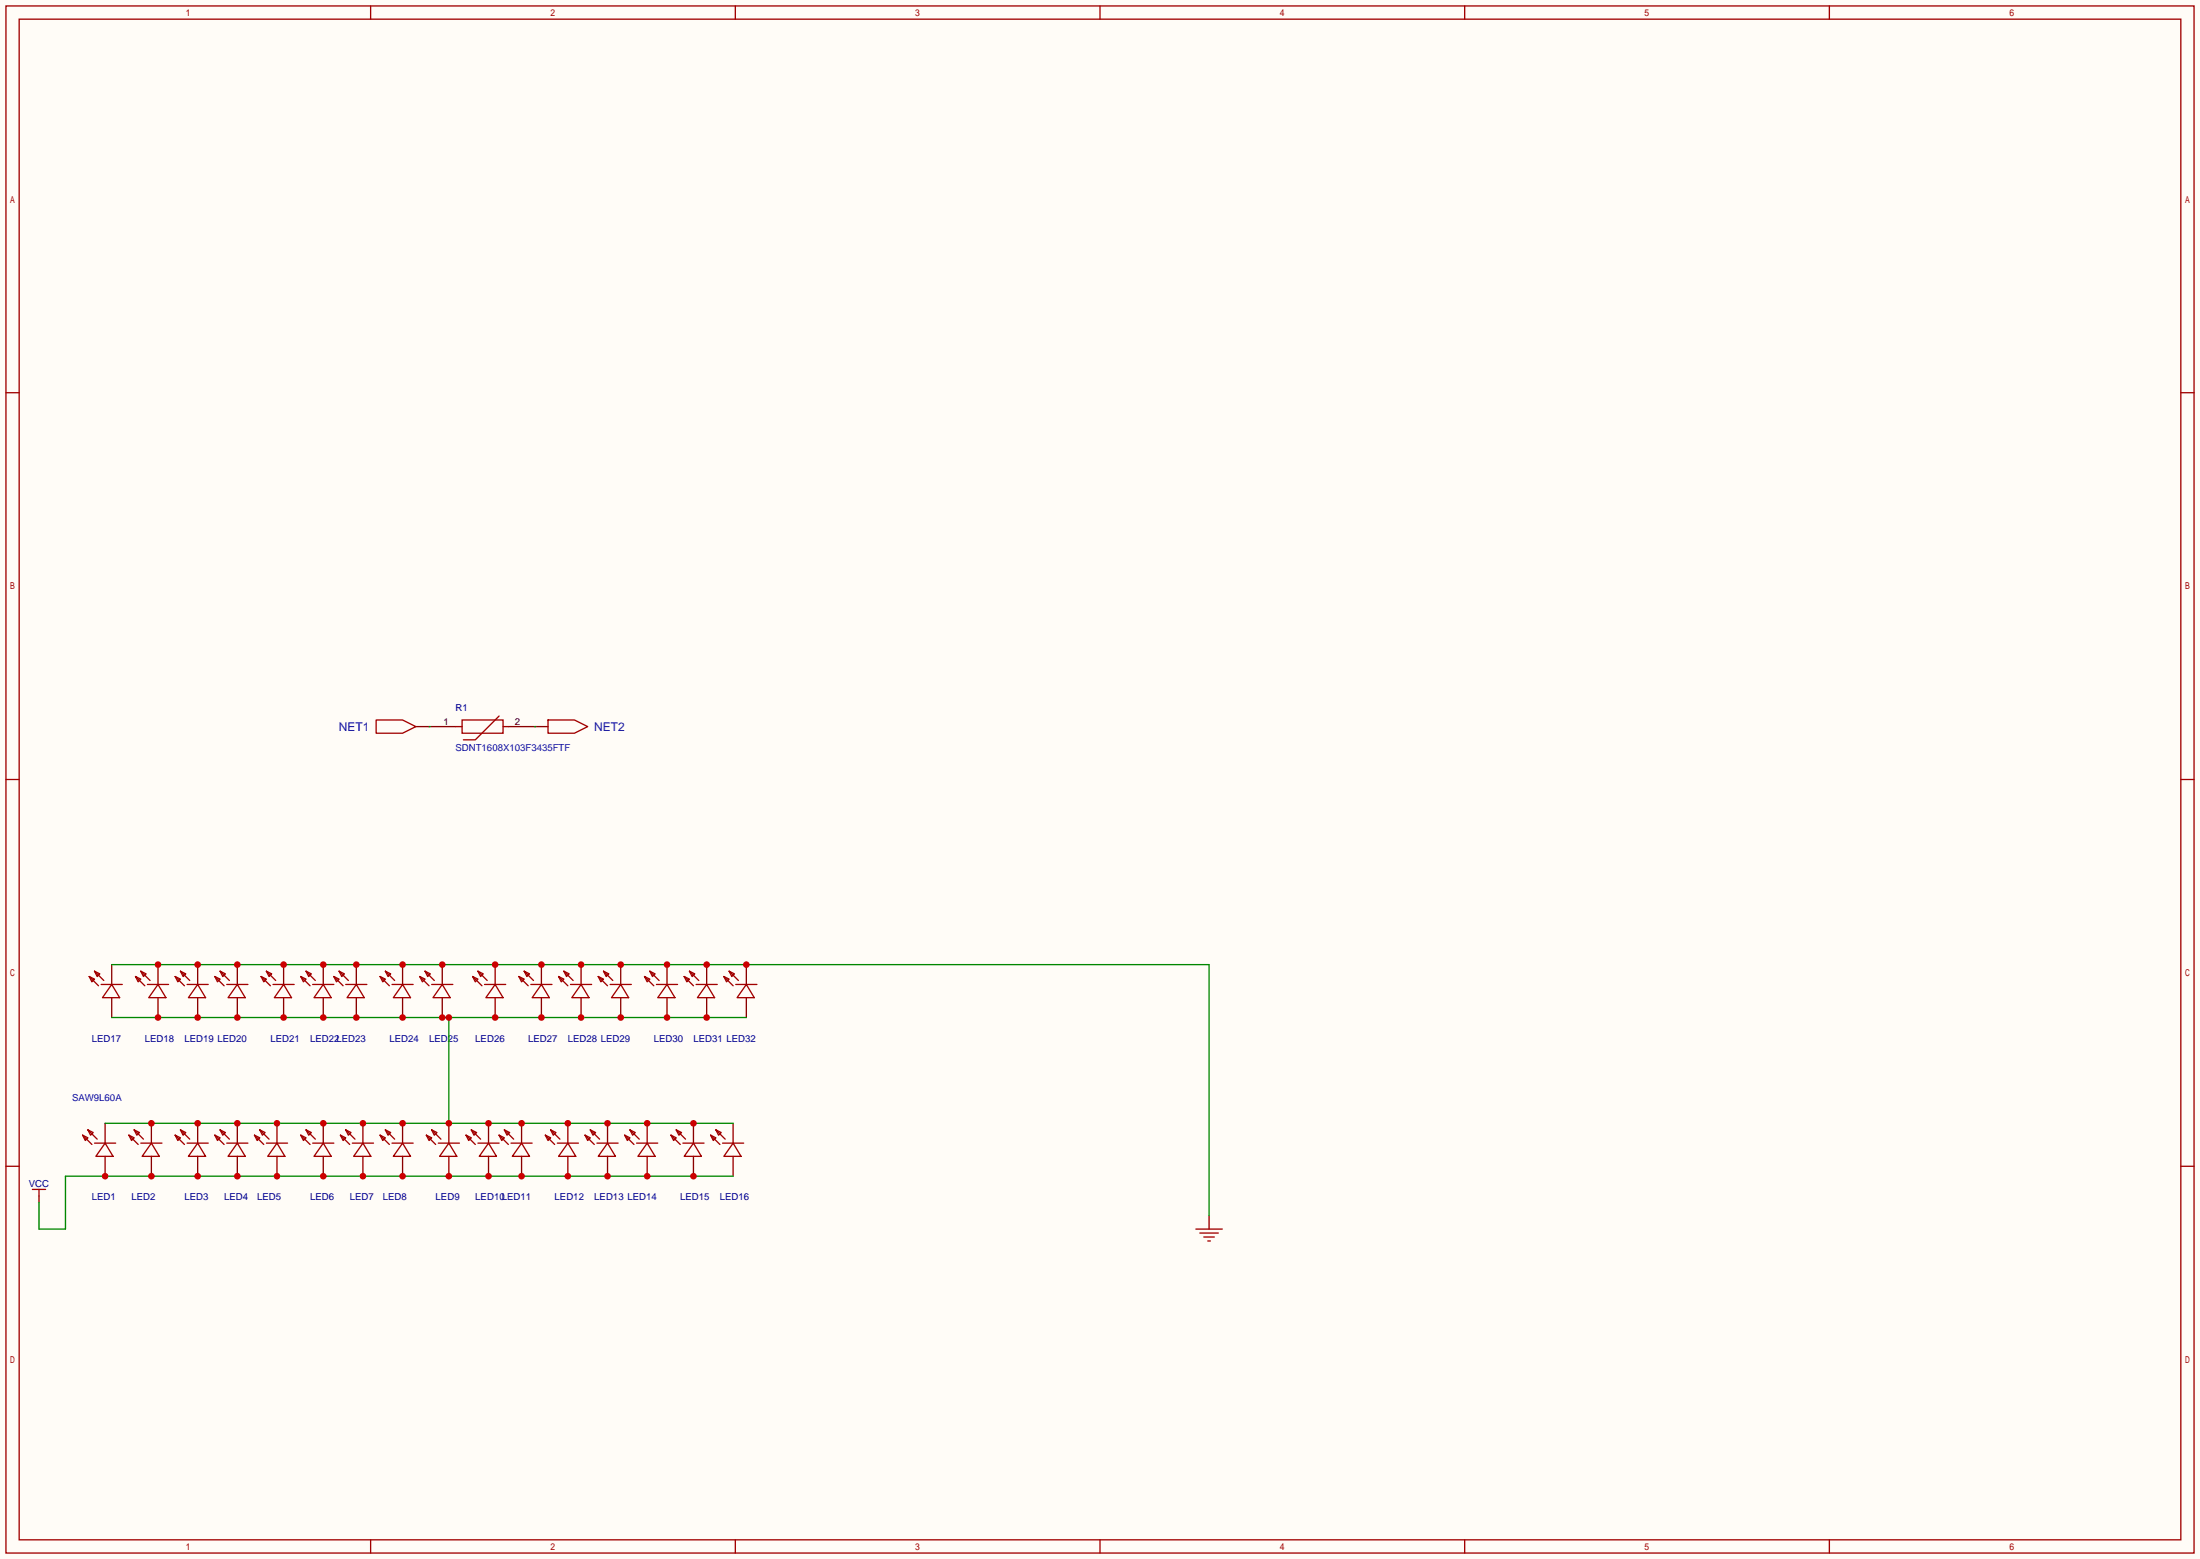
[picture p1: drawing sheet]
<svg xmlns="http://www.w3.org/2000/svg" width="423mm" height="299mm" viewBox="0 0 423 299" stroke-linecap="round" stroke-linejoin="round" font-family="sans-serif">
<path d="M0 0h422.7v299.5h-422.7z" fill="#fffcf7"/>
<g fill="none" stroke="#a10000" stroke-width=".25">
<path d="M1.1 1.1h420.4v297.2h-420.4zM3.7 3.7h415.3v292.1h-415.3zM71.2 1.1v2.6M141.3 1.1v2.6M211.3 1.1v2.6M281.4 1.1v2.6M351.5 1.1v2.6M1.1 75.4h2.6M419 75.4h2.5M1.1 149.7h2.6M419 149.7h2.5M15.9 218.1l1 .5-.5 .5z"/>
<path d="M15.9 218.1l1.8 1.7M16.9 217l1 .6-.5 .5zM16.9 217l1.8 1.8M18.2 219.6h4M20.2 219.6l1.5 2.5h-3.3zM24.8 218.1l1 .5-.5 .5zM24.8 218.1l1.7 1.7M25.8 217l1 .6-.5 .5zM25.8 217l1.8 1.8M27.1 219.6h4M29.1 219.6l1.5 2.5h-3.3zM33.7 218.1l1 .5-.5 .5z"/>
<path d="M33.7 218.1l1.7 1.7M34.7 217l1 .6-.5 .5zM34.7 217l1.7 1.8M35.9 219.6h4.1M38 219.6l1.5 2.5h-3.3zM41.3 218.1l1 .5-.5 .5zM41.3 218.1l1.8 1.7M42.3 217l1 .6-.5 .5zM42.3 217l1.8 1.8M43.6 219.6h4M45.6 219.6l1.5 2.5h-3.3zM48.9 218.1l1 .5-.5 .5z"/>
<path d="M48.9 218.1l1.8 1.7M49.9 217l1 .6-.5 .5zM49.9 217l1.8 1.8M51.2 219.6h4M53.2 219.6l1.5 2.5h-3.3zM57.8 218.1l1 .5-.5 .5zM57.8 218.1l1.8 1.7M58.8 217l1 .6-.5 .5zM58.8 217l1.8 1.8M60.1 219.6h4M62.1 219.6l1.5 2.5h-3.3zM65.4 218.1l1 .5-.5 .5z"/>
<path d="M65.4 218.1l1.8 1.7M66.4 217l1 .6-.5 .5zM66.4 217l1.8 1.8M67.7 219.6h4.1M69.7 219.6l1.5 2.5h-3.3zM73 218.1l1 .5-.5 .5zM73 218.1l1.8 1.7M74 217l1.1 .6-.6 .5zM74 217l1.8 1.8M75.3 219.6h4.1M77.3 219.6l1.6 2.5h-3.3zM81.9 218.1l1 .5-.5 .5z"/>
<path d="M81.9 218.1l1.8 1.7M82.9 217l1 .6-.5 .5zM82.9 217l1.8 1.8M84.2 219.6h4.1M86.2 219.6l1.6 2.5h-3.3zM89.5 218.1l1.1 .5-.6 .5zM89.5 218.1l1.8 1.7M90.6 217l1 .6-.5 .5zM90.6 217l1.7 1.8M91.8 219.6h4.1M93.9 219.6l1.5 2.5h-3.3zM95.9 218.1l1 .5-.5 .5z"/>
<path d="M95.9 218.1l1.8 1.7M96.9 217l1 .6-.5 .5zM96.9 217l1.8 1.8M98.2 219.6h4M100.2 219.6l1.5 2.5h-3.3zM104.8 218.1l1 .5-.5 .5zM104.8 218.1l1.8 1.7M105.8 217l1 .6-.5 .5zM105.8 217l1.8 1.8M107.1 219.6h4M109.1 219.6l1.5 2.5h-3.3zM112.4 218.1l1 .5-.5 .5z"/>
<path d="M112.4 218.1l1.8 1.7M113.4 217l1 .6-.5 .5zM113.4 217l1.8 1.8M114.7 219.6h4M116.7 219.6l1.5 2.5h-3.3zM120 218.1l1 .5-.5 .5zM120 218.1l1.8 1.7M121 217l1 .6-.5 .5zM121 217l1.8 1.8M122.3 219.6h4.1M124.3 219.6l1.6 2.5h-3.3zM128.9 218.1l1 .5-.5 .5z"/>
<path d="M128.9 218.1l1.8 1.7M129.9 217l1 .6-.5 .5zM129.9 217l1.8 1.8M131.2 219.6h4.1M133.2 219.6l1.5 2.5h-3.3zM136.5 218.1l1 .5-.5 .5zM136.5 218.1l1.8 1.7M137.5 217l1.1 .6-.6 .5zM137.5 217l1.8 1.8M138.8 219.6h4.1M140.8 219.6l1.6 2.5h-3.3zM1.1 224h2.6"/>
<path d="M6.2 228.5h2.6M7.5 228.5v1.2M229.7 236.1h5.1M230.5 236.9h3.6M231.3 237.6h2M232 238.4h.5M419 224h2.5M71.2 295.8v2.5M141.3 295.8v2.5M211.3 295.8v2.5M281.4 295.8v2.5M351.5 295.8v2.5"/>
</g>
<g fill="none" stroke="#870000" stroke-width=".25">
<path d="M20.2 215.8v3.8M29.1 215.8v3.8M38 215.8v3.8M45.6 215.8v3.8M53.2 215.8v3.8M62.1 215.8v3.8M69.7 215.8v3.8M77.3 215.8v3.8M86.2 215.8v3.8M93.9 215.8v3.8M100.2 215.8v3.8M109.1 215.8v3.8"/>
<path d="M116.7 215.8v3.8M124.3 215.8v3.8M133.2 215.8v3.8M140.8 215.8v3.8M7.5 229.7v1.3M20.2 222.1v3.8M29.1 222.1v3.8M38 222.1v3.8M45.6 222.1v3.8M53.2 222.1v3.8M62.1 222.1v3.8M69.7 222.1v3.8"/>
<path d="M77.3 222.1v3.8M86.2 222.1v3.8M93.9 222.1v3.8M100.2 222.1v3.8M109.1 222.1v3.8M116.7 222.1v3.8M124.3 222.1v3.8M133.2 222.1v3.8M140.8 222.1v3.8M232.3 233.6v2.5"/>
</g>
<path d="M140.8 225.9h-128.2v10.2h-5.1v-5.1" fill="none" stroke="#008700" stroke-width=".25"/>
<g fill="#c00">
<circle cx="133.2" cy="225.9" r=".63"/>
<circle cx="124.3" cy="225.9" r=".63"/>
<circle cx="116.7" cy="225.9" r=".63"/>
<circle cx="109.1" cy="225.9" r=".63"/>
<circle cx="100.2" cy="225.9" r=".63"/>
<circle cx="93.9" cy="225.9" r=".63"/>
<circle cx="86.2" cy="225.9" r=".63"/>
<circle cx="77.3" cy="225.9" r=".63"/>
<circle cx="69.7" cy="225.9" r=".63"/>
<circle cx="62.1" cy="225.9" r=".63"/>
<circle cx="53.2" cy="225.9" r=".63"/>
<circle cx="45.6" cy="225.9" r=".63"/>
<circle cx="38" cy="225.9" r=".63"/>
<circle cx="29.1" cy="225.9" r=".63"/>
<circle cx="20.2" cy="225.9" r=".63"/>
</g>
<g fill="none" stroke="#870000" stroke-width=".25">
<path d="M79.9 139.6h7.6M97.7 139.6h7.6M21.5 185.3v3.8M21.5 191.6v3.9M30.4 185.3v3.8M30.4 191.6v3.9M38 185.3v3.8M38 191.6v3.9M45.6 185.3v3.8M45.6 191.6v3.9M54.5 185.3v3.8M54.5 191.6v3.9"/>
<path d="M62.1 185.3v3.8M62.1 191.6v3.9M68.5 185.3v3.8M68.5 191.6v3.9M77.3 185.3v3.8M77.3 191.6v3.9M85 185.3v3.8M85 191.6v3.9M95.1 185.3v3.8M95.1 191.6v3.9M104 185.3v3.8M104 191.6v3.9"/>
<path d="M111.6 185.3v3.8M111.6 191.6v3.9M119.3 185.3v3.8M119.3 191.6v3.9M128.1 185.3v3.8M128.1 191.6v3.9M135.8 185.3v3.8M135.8 191.6v3.9M143.4 185.3v3.8M143.4 191.6v3.9"/>
</g>
<g fill="none" stroke="#a10000" stroke-width=".25">
<path d="M72.3 138.3h5l2.6 1.3-2.6 1.2h-5zM87.5 139.6h1.3M88.8 138.3h7.8v2.5h-7.8zM95.9 137.5l-4.6 4.6h-2.3M96.6 139.6h1.1M105.3 138.3h5.1l2.5 1.3-2.5 1.2h-5.1zM17.1 187.6l1.1 .5-.5 .5zM17.1 187.6l1.8 1.8M18.2 186.6l1 .5-.5 .5zM18.2 186.6l1.7 1.7M19.4 189.1h4.1M21.5 189.1l1.5 2.5h-3.3z"/>
<path d="M26 187.6l1.1 .5-.6 .5zM26 187.6l1.8 1.8M27.1 186.6l1 .5-.5 .5zM27.1 186.6l1.7 1.7M28.3 189.1h4.1M30.4 189.1l1.5 2.5h-3.3zM33.7 187.6l1 .5-.5 .5zM33.7 187.6l1.7 1.8M34.7 186.6l1 .5-.5 .5zM34.7 186.6l1.7 1.7M35.9 189.1h4.1M38 189.1l1.5 2.5h-3.3z"/>
<path d="M41.3 187.6l1 .5-.5 .5zM41.3 187.6l1.8 1.8M42.3 186.6l1 .5-.5 .5zM42.3 186.6l1.8 1.7M43.6 189.1h4M45.6 189.1l1.5 2.5h-3.3zM50.2 187.6l1 .5-.5 .5zM50.2 187.6l1.7 1.8M51.2 186.6l1 .5-.5 .5zM51.2 186.6l1.8 1.7M52.5 189.1h4M54.5 189.1l1.5 2.5h-3.3z"/>
<path d="M57.8 187.6l1 .5-.5 .5zM57.8 187.6l1.8 1.8M58.8 186.6l1 .5-.5 .5zM58.8 186.6l1.8 1.7M60.1 189.1h4M62.1 189.1l1.5 2.5h-3.3zM64.1 187.6l1.1 .5-.6 .5zM64.1 187.6l1.8 1.8M65.2 186.6l1 .5-.5 .5zM65.2 186.6l1.7 1.7M66.4 189.1h4.1M68.5 189.1l1.5 2.5h-3.3z"/>
<path d="M73 187.6l1 .5-.5 .5zM73 187.6l1.8 1.8M74 186.6l1.1 .5-.6 .5zM74 186.6l1.8 1.7M75.3 189.1h4.1M77.3 189.1l1.6 2.5h-3.3zM80.6 187.6l1.1 .5-.5 .5zM80.6 187.6l1.8 1.8M81.7 186.6l1 .5-.5 .5zM81.7 186.6l1.7 1.7M82.9 189.1h4.1M85 189.1l1.5 2.5h-3.3z"/>
<path d="M90.8 187.6l1 .5-.5 .5zM90.8 187.6l1.8 1.8M91.8 186.6l1 .5-.5 .5zM91.8 186.6l1.8 1.7M93.1 189.1h4.1M95.1 189.1l1.5 2.5h-3.3zM99.7 187.6l1 .5-.5 .5zM99.7 187.6l1.8 1.8M100.7 186.6l1 .5-.5 .5zM100.7 186.6l1.8 1.7M102 189.1h4M104 189.1l1.5 2.5h-3.3z"/>
<path d="M107.3 187.6l1 .5-.5 .5zM107.3 187.6l1.8 1.8M108.3 186.6l1 .5-.5 .5zM108.3 186.6l1.8 1.7M109.6 189.1h4.1M111.6 189.1l1.6 2.5h-3.3zM114.9 187.6l1.1 .5-.6 .5zM114.9 187.6l1.8 1.8M116 186.6l1 .5-.5 .5zM116 186.6l1.7 1.7M117.2 189.1h4.1M119.3 189.1l1.5 2.5h-3.3z"/>
<path d="M123.8 187.6l1 .5-.5 .5zM123.8 187.6l1.8 1.8M124.8 186.6l1.1 .5-.6 .5zM124.8 186.6l1.8 1.7M126.1 189.1h4.1M128.1 189.1l1.6 2.5h-3.3zM131.4 187.6l1.1 .5-.5 .5zM131.4 187.6l1.8 1.8M132.5 186.6l1 .5-.5 .5zM132.5 186.6l1.7 1.7M133.7 189.1h4.1M135.8 189.1l1.5 2.5h-3.3z"/>
<path d="M139.1 187.6l1 .5-.5 .5zM139.1 187.6l1.7 1.8M140.1 186.6l1 .5-.5 .5zM140.1 186.6l1.8 1.7M141.4 189.1h4M143.4 189.1l1.5 2.5h-3.3z"/>
</g>
<path d="M82.4 139.6h.1M102.7 139.6h.1M21.5 195.5h121.9M86.2 195.5v20.3M20.2 215.8h120.6" fill="none" stroke="#008700" stroke-width=".25"/>
<g fill="#c00">
<circle cx="29.1" cy="215.8" r=".63"/>
<circle cx="38" cy="215.8" r=".63"/>
<circle cx="45.6" cy="215.8" r=".63"/>
<circle cx="53.2" cy="215.8" r=".63"/>
<circle cx="62.1" cy="215.8" r=".63"/>
<circle cx="69.7" cy="215.8" r=".63"/>
<circle cx="77.3" cy="215.8" r=".63"/>
<circle cx="86.2" cy="215.8" r=".63"/>
<circle cx="93.9" cy="215.8" r=".63"/>
<circle cx="100.2" cy="215.8" r=".63"/>
<circle cx="109.1" cy="215.8" r=".63"/>
<circle cx="116.7" cy="215.8" r=".63"/>
<circle cx="124.3" cy="215.8" r=".63"/>
<circle cx="133.2" cy="215.8" r=".63"/>
<circle cx="86.2" cy="195.5" r=".63"/>
<circle cx="85" cy="195.5" r=".63"/>
<circle cx="77.3" cy="195.5" r=".63"/>
<circle cx="68.5" cy="195.5" r=".63"/>
<circle cx="62.1" cy="195.5" r=".63"/>
<circle cx="54.5" cy="195.5" r=".63"/>
<circle cx="45.6" cy="195.5" r=".63"/>
<circle cx="38" cy="195.5" r=".63"/>
<circle cx="30.4" cy="195.5" r=".63"/>
<circle cx="95.1" cy="195.5" r=".63"/>
<circle cx="104" cy="195.5" r=".63"/>
<circle cx="111.6" cy="195.5" r=".63"/>
<circle cx="119.3" cy="195.5" r=".63"/>
<circle cx="128.1" cy="195.5" r=".63"/>
<circle cx="135.8" cy="195.5" r=".63"/>
</g>
<path d="M21.5 185.3h210.8v48.3" fill="none" stroke="#008700" stroke-width=".25"/>
<g fill="#c00">
<circle cx="143.4" cy="185.3" r=".63"/>
<circle cx="135.8" cy="185.3" r=".63"/>
<circle cx="128.1" cy="185.3" r=".63"/>
<circle cx="119.3" cy="185.3" r=".63"/>
<circle cx="111.6" cy="185.3" r=".63"/>
<circle cx="104" cy="185.3" r=".63"/>
<circle cx="95.1" cy="185.3" r=".63"/>
<circle cx="85" cy="185.3" r=".63"/>
<circle cx="77.3" cy="185.3" r=".63"/>
<circle cx="68.5" cy="185.3" r=".63"/>
<circle cx="62.1" cy="185.3" r=".63"/>
<circle cx="54.5" cy="185.3" r=".63"/>
<circle cx="45.6" cy="185.3" r=".63"/>
<circle cx="38" cy="185.3" r=".63"/>
<circle cx="30.4" cy="185.3" r=".63"/>
</g>
<g font-size="2.3" fill="#00f">
<text x="65.1" y="140.4">NET1</text>
<text x="114.2" y="140.4">NET2</text>
</g>
<g font-size="1.8" fill="#000080">
<text x="87.5" y="136.6">R1</text>
<text x="17.7" y="200.1">LED17</text>
<text x="27.8" y="200.1">LED18</text>
<text x="35.4" y="200.1">LED19 LED20</text>
<text x="51.9" y="200.1">LED21</text>
<text x="59.6" y="200.1">LED22LED23</text>
<text x="74.8" y="200.1">LED24</text>
<text x="82.4" y="200.1">LED25</text>
<text x="91.3" y="200.1">LED26</text>
<text x="101.5" y="200.1">LED27</text>
<text x="109.1" y="200.1">LED28 LED29</text>
<text x="125.6" y="200.1">LED30</text>
<text x="133.2" y="200.1">LED31 LED32</text>
<text x="5.5" y="228">VCC</text>
<text x="17.7" y="230.6">LED1</text>
<text x="25.3" y="230.6">LED2</text>
<text x="35.4" y="230.6">LED3</text>
<text x="43.1" y="230.6">LED4</text>
<text x="49.4" y="230.6">LED5</text>
<text x="59.6" y="230.6">LED6</text>
<text x="67.2" y="230.6">LED7</text>
<text x="73.5" y="230.6">LED8</text>
<text x="83.7" y="230.6">LED9</text>
<text x="91.3" y="230.6">LED10LED11</text>
<text x="106.6" y="230.6">LED12</text>
<text x="114.2" y="230.6">LED13 LED14</text>
<text x="130.7" y="230.6">LED15</text>
<text x="138.3" y="230.6">LED16</text>
</g>
<g font-size="1.8">
<text x="85.2" y="139.3">1</text>
<text x="98.9" y="139.3">2</text>
</g>
<g font-size="1.8" fill="#00f">
<text x="87.5" y="144.2">SDNT1608X103F3435FTF</text>
<text x="13.8" y="211.5">SAW9L60A</text>
</g>
</svg>
